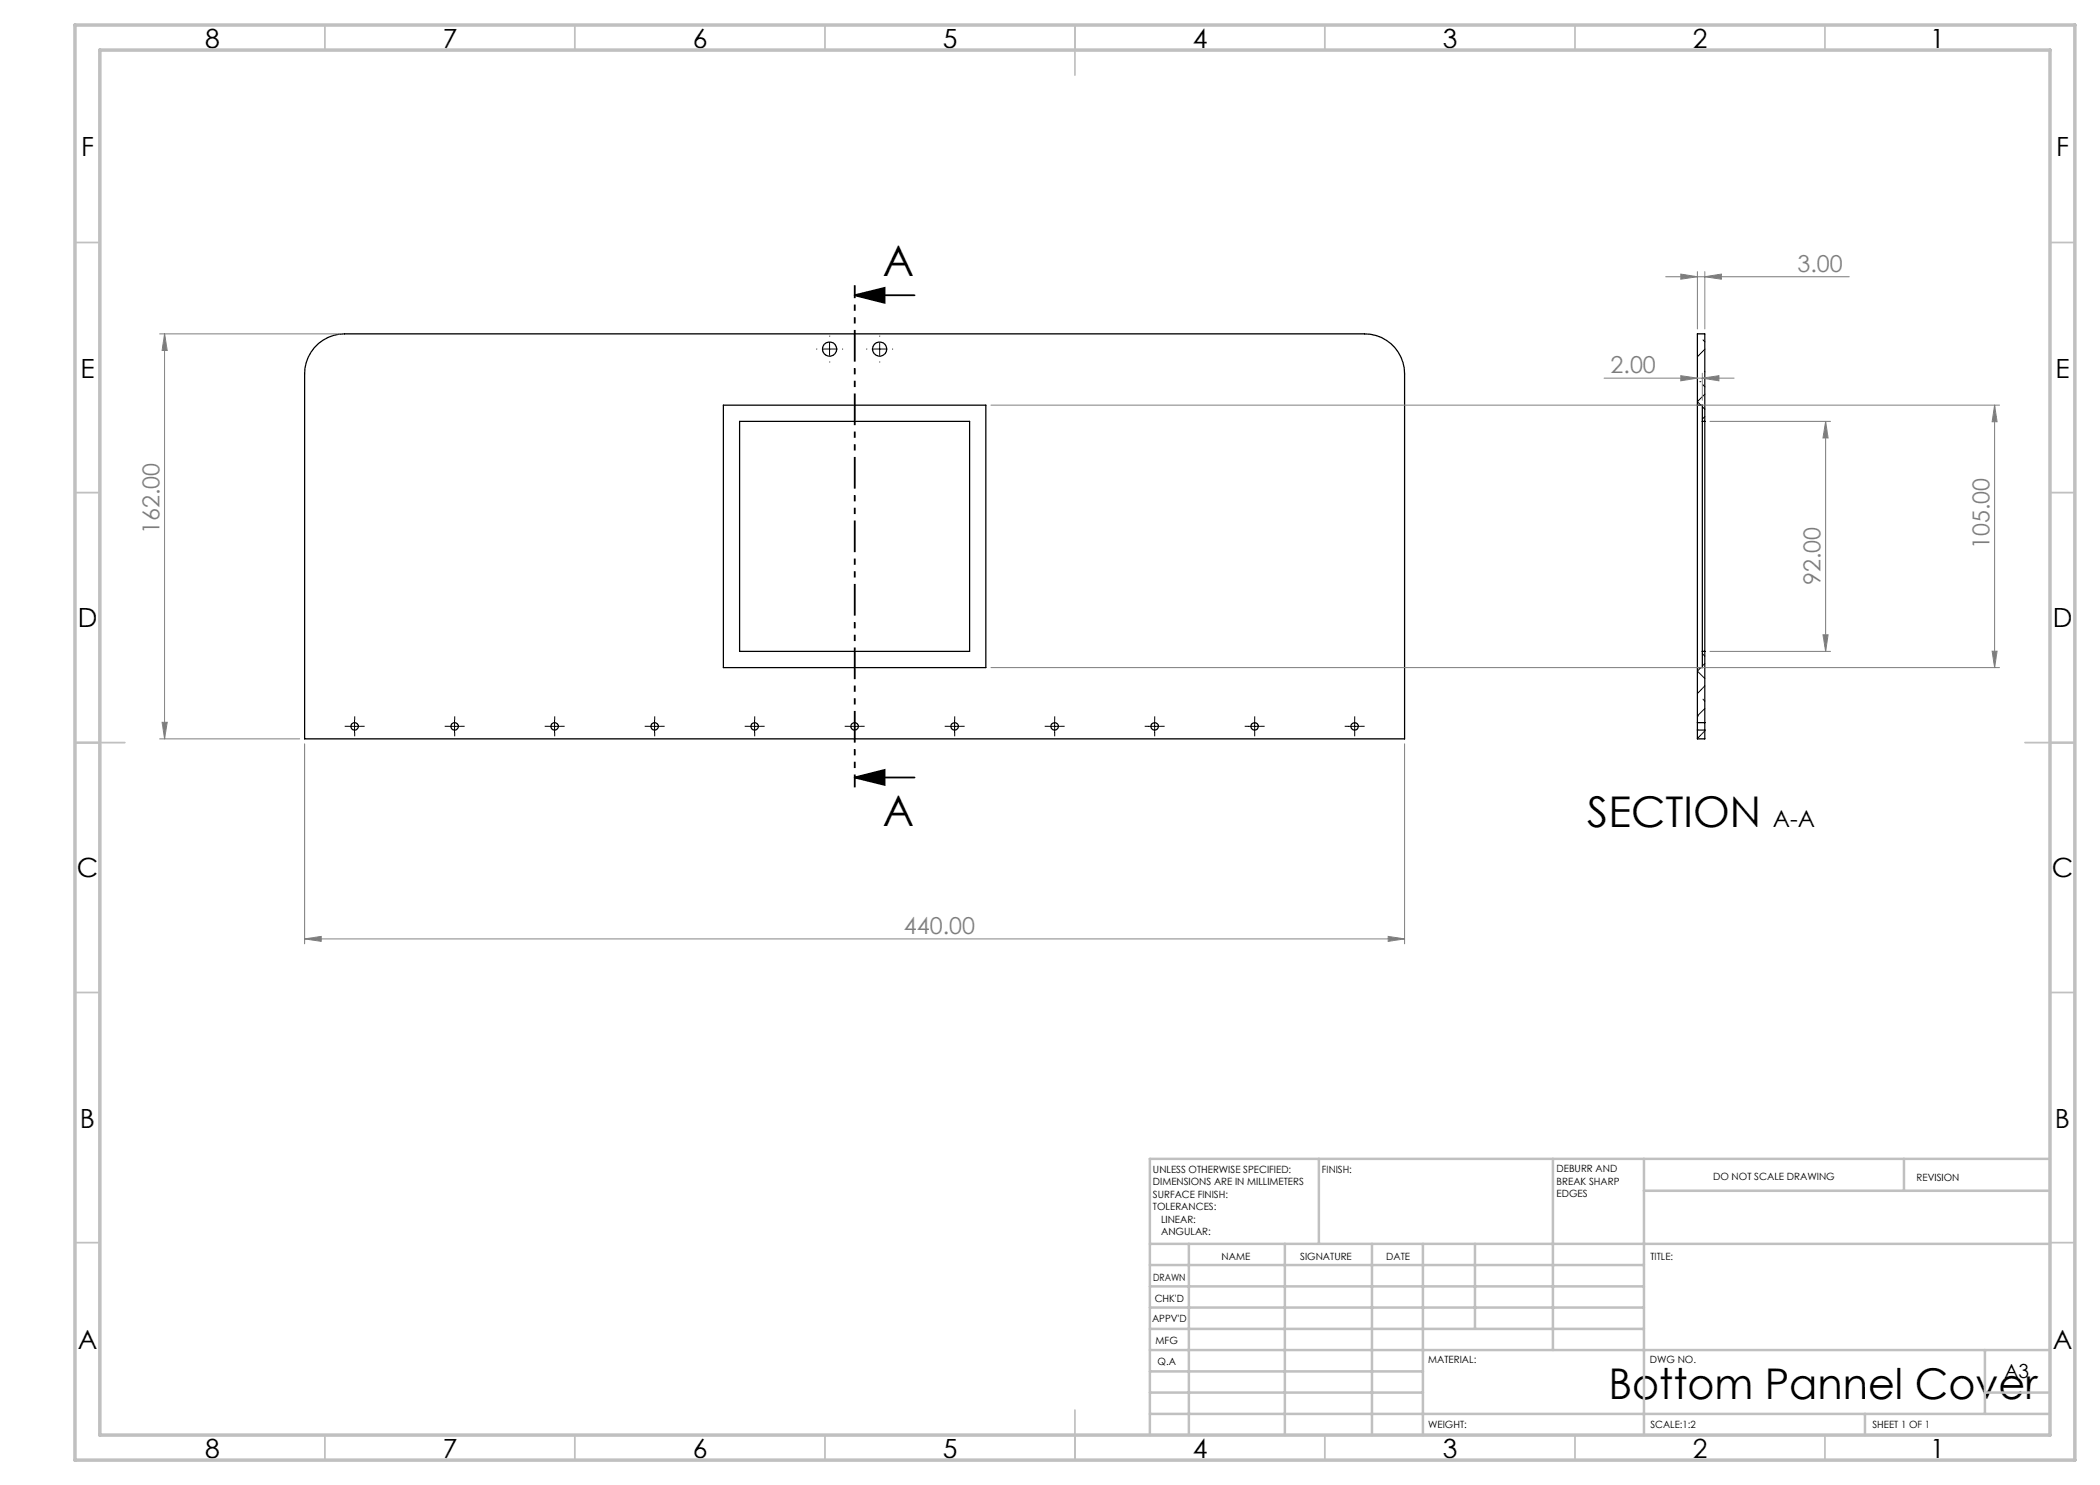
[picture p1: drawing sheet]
<svg xmlns="http://www.w3.org/2000/svg" width="420mm" height="297mm" viewBox="0 0 420 297" stroke-linecap="round" stroke-linejoin="round" font-family="sans-serif">
<g fill="none" stroke="#000" stroke-width=".25">
<path d="M63.7 68.7a8 8 0 0 1 5.2-1.9h204a8 8 0 0 1 8 8v73h-220v-73a8 8 0 0 1 2.8-6.1zM144.7 81h52.5v52.5h-52.5zM147.9 84.3h46v46h-46zM339.5 81h1v52.5h-1M340.5 84.3h.5M340.5 130.3h.5M339.5 144.5v1.5M339.5 144.5v-77.7h1.5v77.7M339.5 146v1.8h1.5v-1.8M339.5 144.5h1.5M339.5 146h1.5M341 144.5v1.5"/>
<circle cx="165.9" cy="69.8" r="1.43"/>
<circle cx="175.9" cy="69.8" r="1.42"/>
<circle cx="70.9" cy="145.3" r=".75"/>
<circle cx="90.9" cy="145.3" r=".75"/>
<circle cx="110.9" cy="145.3" r=".75"/>
<circle cx="130.9" cy="145.3" r=".74"/>
<circle cx="150.9" cy="145.3" r=".74"/>
<circle cx="170.9" cy="145.3" r=".74"/>
<circle cx="190.9" cy="145.3" r=".74"/>
<circle cx="210.9" cy="145.3" r=".74"/>
<circle cx="230.9" cy="145.3" r=".74"/>
<circle cx="250.9" cy="145.3" r=".74"/>
<circle cx="270.9" cy="145.3" r=".74"/>
</g>
<g fill="none" stroke="#000" stroke-width=".2">
<path d="M164.7 69.8h2.5M165.9 68.6v2.5M174.7 69.8h2.5M175.9 68.6v2.5M339.5 66.8v.1M340 76.3h.1M340.5 76.9l.5 .5M340.6 68l.4 .4M340.9 74.4h.1M341 69.8l-1.5 1.6M341 78.8l-1.5 1.5 .6 .7M340.5 81.3l.5 .5"/>
<path d="M341 83.3l-.5 .5M340.1 133.5l-.6 .7 1.5 1.5M340.5 130.7l.5 .5M340.6 139.8l.4 .4M341 132.7l-.5 .5M341 137.2l-1.5 1.5M69.7 145.3h2.5M70.9 144v2.5M89.7 145.3h2.5M90.9 144v2.5M109.7 145.3h2.5M110.9 144v2.5"/>
<path d="M129.7 145.3h2.5M130.9 144v2.5M149.7 145.3h2.5M150.9 144v2.5M169.7 145.3h2.5M170.9 144v2.5M189.7 145.3h2.5M190.9 144v2.5M209.7 145.3h2.5M210.9 144v2.5M229.7 145.3h2.5M230.9 144v2.5"/>
<path d="M249.7 145.3h2.5M250.9 144v2.5M269.7 145.3h2.5M270.9 144v2.5M339.5 143.2h.1M341 146.2l-1.5 1.6M341 141.7l-1.5 1.5"/>
</g>
<path d="M170.9 59.1l6-1.5v3zM170.9 59.1h12M170.9 155.5l6-1.5v3zM170.9 155.5h12" fill="none" stroke="#000" stroke-width=".35"/>
<g fill="none" stroke="#808080" stroke-width=".2">
<path d="M333.1 55.3h36.8M336.2 54.8l3.3 .5-3.3 .5zM339.5 54.3v11.5M341 54.3v11.5M341 55.3l3.3-.5v1zM31.9 66.8h36M32.9 66.8l.5 3.3h-1zM32.9 66.8v81M320.8 75.6h26M336.2 75.1l3.3 .5-3.3 .6zM340.5 74.6v5.4M340.5 75.6l3.3-.5v1.1z"/>
<path d="M198.2 81h201.7M342 84.3h24.1M365.1 84.3l.5 3.3h-1zM365.1 84.3v46M398.9 81v52.5M398.9 81l.5 3.3h-1zM198.2 133.5h201.7M342 130.3h24.1M364.6 127h1l-.5 3.3zM398.4 130.2h1l-.5 3.3zM31.9 147.8h28M32.4 144.5h1l-.5 3.3z"/>
<path d="M60.9 148.8v40M280.9 148.8v40M60.9 187.8l3.3-.5v1zM60.9 187.8h220M277.6 187.3l3.3 .5-3.3 .5z"/>
</g>
<path d="M170.9 57v100.5" fill="none" stroke="#000" stroke-width=".35" stroke-dasharray="6.3 1.3 1.3 1.3 1.3 1.3" stroke-dashoffset="3.8" stroke-linecap="butt"/>
<g fill="none" stroke="#000" stroke-width=".2" stroke-dasharray="15.2 1.3 1.3 1.3" stroke-linecap="butt">
<path d="M163.4 69.8h-.1M165.9 67.3v-.2M165.9 72.3v.2M168.4 69.8h.2M173.4 69.8h-.1M175.9 67.3v-.2M175.9 72.3v.2M178.4 69.8h.2M69.7 145.3h-.8M70.9 144v-.7M70.9 146.5v.8M72.2 145.3h.7"/>
<path d="M89.7 145.3h-.8M90.9 144v-.7M90.9 146.5v.8M92.2 145.3h.7M109.7 145.3h-.8M110.9 144v-.7M110.9 146.5v.8M112.2 145.3h.7M129.7 145.3h-.8M130.9 144v-.7M130.9 146.5v.8M132.2 145.3h.7"/>
<path d="M149.7 145.3h-.8M150.9 144v-.7M150.9 146.5v.8M152.2 145.3h.7M169.7 145.3h-.8M170.9 144v-.7M170.9 146.5v.8M172.2 145.3h.7M189.7 145.3h-.8M190.9 144v-.7M190.9 146.5v.8M192.2 145.3h.7"/>
<path d="M209.7 145.3h-.8M210.9 144v-.7M210.9 146.5v.8M212.2 145.3h.7M229.7 145.3h-.8M230.9 144v-.7M230.9 146.5v.8M232.2 145.3h.7M249.7 145.3h-.8M250.9 144v-.7M250.9 146.5v.8M252.2 145.3h.7"/>
<path d="M269.7 145.3h-.8M270.9 144v-.7M270.9 146.5v.8M272.2 145.3h.7"/>
</g>
<g fill="none" stroke="#c0c0c0" stroke-width=".35">
<path d="M65 5v5M115 5v5M165 5v5M215 5v10M265 5v5M315 5v5M365 5v5M15 48.5h5M410 48.5h5M15 98.5h5M410 98.5h5M15 148.5h10"/>
<path d="M405 148.5h10M15 198.5h5M410 198.5h5M15 248.5h5M410 248.5h5M65 287v5M115 287v5M165 287v5M215 282v10M265 287v5M315 287v5M365 287v5"/>
</g>
<g fill="none" stroke="#c0c0c0" stroke-width=".5">
<path d="M263.8 231.8v17M310.6 231.8v38.2M328.8 231.8v55.2M328.8 238.2h81.2M380.8 231.8v6.4M410 231.8h-180v55.2M230 248.8h180M230 257.3h98.8M230 253h98.8M237.8 248.8v38.2M257 248.8v38.2M274.4 248.8v38.2"/>
<path d="M284.6 248.8v38.2M295 248.8v17M230 265.8h98.8M230 261.5h98.8M230 278.5h54.6M230 274.3h54.6M230 270h180M397 278.5h13M397 270v12.8M230 282.8h180M373 282.8v4.2"/>
</g>
<path d="M15 5h400v287h-400zM20 10h390v277h-390z" fill="none" stroke="#c0c0c0" stroke-width=".7"/>
<path d="M170.9 59.1l6-1.5v3zM170.9 155.5l6-1.5v3z" fill="#000"/>
<g fill="#808080">
<path d="M60.9 187.8l3.3-.5v1zM277.6 187.3l3.3 .5-3.3 .5z"/>
<path d="M32.9 66.8l.5 3.3h-1zM32.4 144.5h1l-.5 3.3zM398.9 81l.5 3.3h-1zM398.4 130.2h1l-.5 3.3z"/>
<path d="M336.2 75.1l3.3 .5-3.3 .6zM340.5 75.6l3.3-.5v1.1zM336.2 54.8l3.3 .5-3.3 .5zM341 55.3l3.3-.5v1z"/>
<path d="M365.1 84.3l.5 3.3h-1zM364.6 127h1l-.5 3.3z"/>
</g>
<g font-size="8.5">
<text x="176.6" y="55.3">A</text>
<text x="176.6" y="165.1">A</text>
<text x="317.5" y="165.4">SECTION</text>
<text x="321.7" y="279.7">Bottom Pannel Cover</text>
</g>
<g font-size="5.3">
<text x="41" y="9.5">8</text>
<text x="88.5" y="9.5">7</text>
<text x="138.5" y="9.5">6</text>
<text x="188.5" y="9.5">5</text>
<text x="238.5" y="9.5">4</text>
<text x="288.5" y="9.5">3</text>
<text x="338.5" y="9.5">2</text>
<text x="386" y="9.5">1</text>
<text x="16.2" y="31.3">F</text>
<text x="411.2" y="31.3">F</text>
<text x="16.1" y="75.5">E</text>
<text x="411.1" y="75.5">E</text>
<text x="15.5" y="125.5">D</text>
<text x="410.5" y="125.5">D</text>
<text x="15.4" y="175.5">C</text>
<text x="410.4" y="175.5">C</text>
<text x="16" y="225.5">B</text>
<text x="411" y="225.5">B</text>
<text x="15.5" y="269.8">A</text>
<text x="410.5" y="269.8">A</text>
<text x="41" y="291.5">8</text>
<text x="88.5" y="291.5">7</text>
<text x="138.5" y="291.5">6</text>
<text x="188.5" y="291.5">5</text>
<text x="238.5" y="291.5">4</text>
<text x="288.5" y="291.5">3</text>
<text x="338.5" y="291.5">2</text>
<text x="386" y="291.5">1</text>
</g>
<g font-size="4.7" fill="#808080">
<text x="359.5" y="54.3">3.00</text>
<text x="322.1" y="74.6">2.00</text>
<text x="31.9" y="106.8" transform="rotate(-90 31.9 106.8)">162.00</text>
<text x="397.9" y="109.8" transform="rotate(-90 397.9 109.8)">105.00</text>
<text x="364.1" y="117" transform="rotate(-90 364.1 117)">92.00</text>
<text x="180.8" y="186.7">440.00</text>
</g>
<text font-size="4.7" x="354.6" y="165.4">A-A</text>
<text font-size="3.9" x="400.9" y="275.5">A3</text>
<g font-size="2">
<text x="230.6" y="234.6">UNLESS OTHERWISE SPECIFIED:</text>
<text x="230.6" y="237.1">DIMENSIONS ARE IN MILLIMETERS</text>
<text x="230.6" y="239.6">SURFACE FINISH:</text>
<text x="264.4" y="234.6">FINISH:</text>
<text x="311.3" y="234.5">DEBURR AND</text>
<text x="311.3" y="237">BREAK SHARP</text>
<text x="311.3" y="239.5">EDGES</text>
<text x="342.6" y="236">DO NOT SCALE DRAWING</text>
<text x="383.3" y="236.2">REVISION</text>
<text x="230.6" y="242.1">TOLERANCES:</text>
<text x="232.2" y="244.6">LINEAR:</text>
<text x="232.2" y="247.1">ANGULAR:</text>
<text x="244.3" y="252">NAME</text>
<text x="260" y="251.9">SIGNATURE</text>
<text x="277.2" y="251.9">DATE</text>
<text x="330.1" y="251.9">TITLE:</text>
<text x="230.6" y="256.1">DRAWN</text>
<text x="230.9" y="260.3">CHK'D</text>
<text x="230.4" y="264.4">APPV'D</text>
<text x="231.1" y="268.8">MFG</text>
<text x="231.5" y="273">Q.A</text>
<text x="285.6" y="272.5">MATERIAL:</text>
<text x="330" y="272.5">DWG NO.</text>
<text x="285.6" y="285.5">WEIGHT:</text>
<text x="330.1" y="285.6">SCALE:1:2</text>
<text x="374.5" y="285.6">SHEET 1 OF 1</text>
</g>
</svg>
